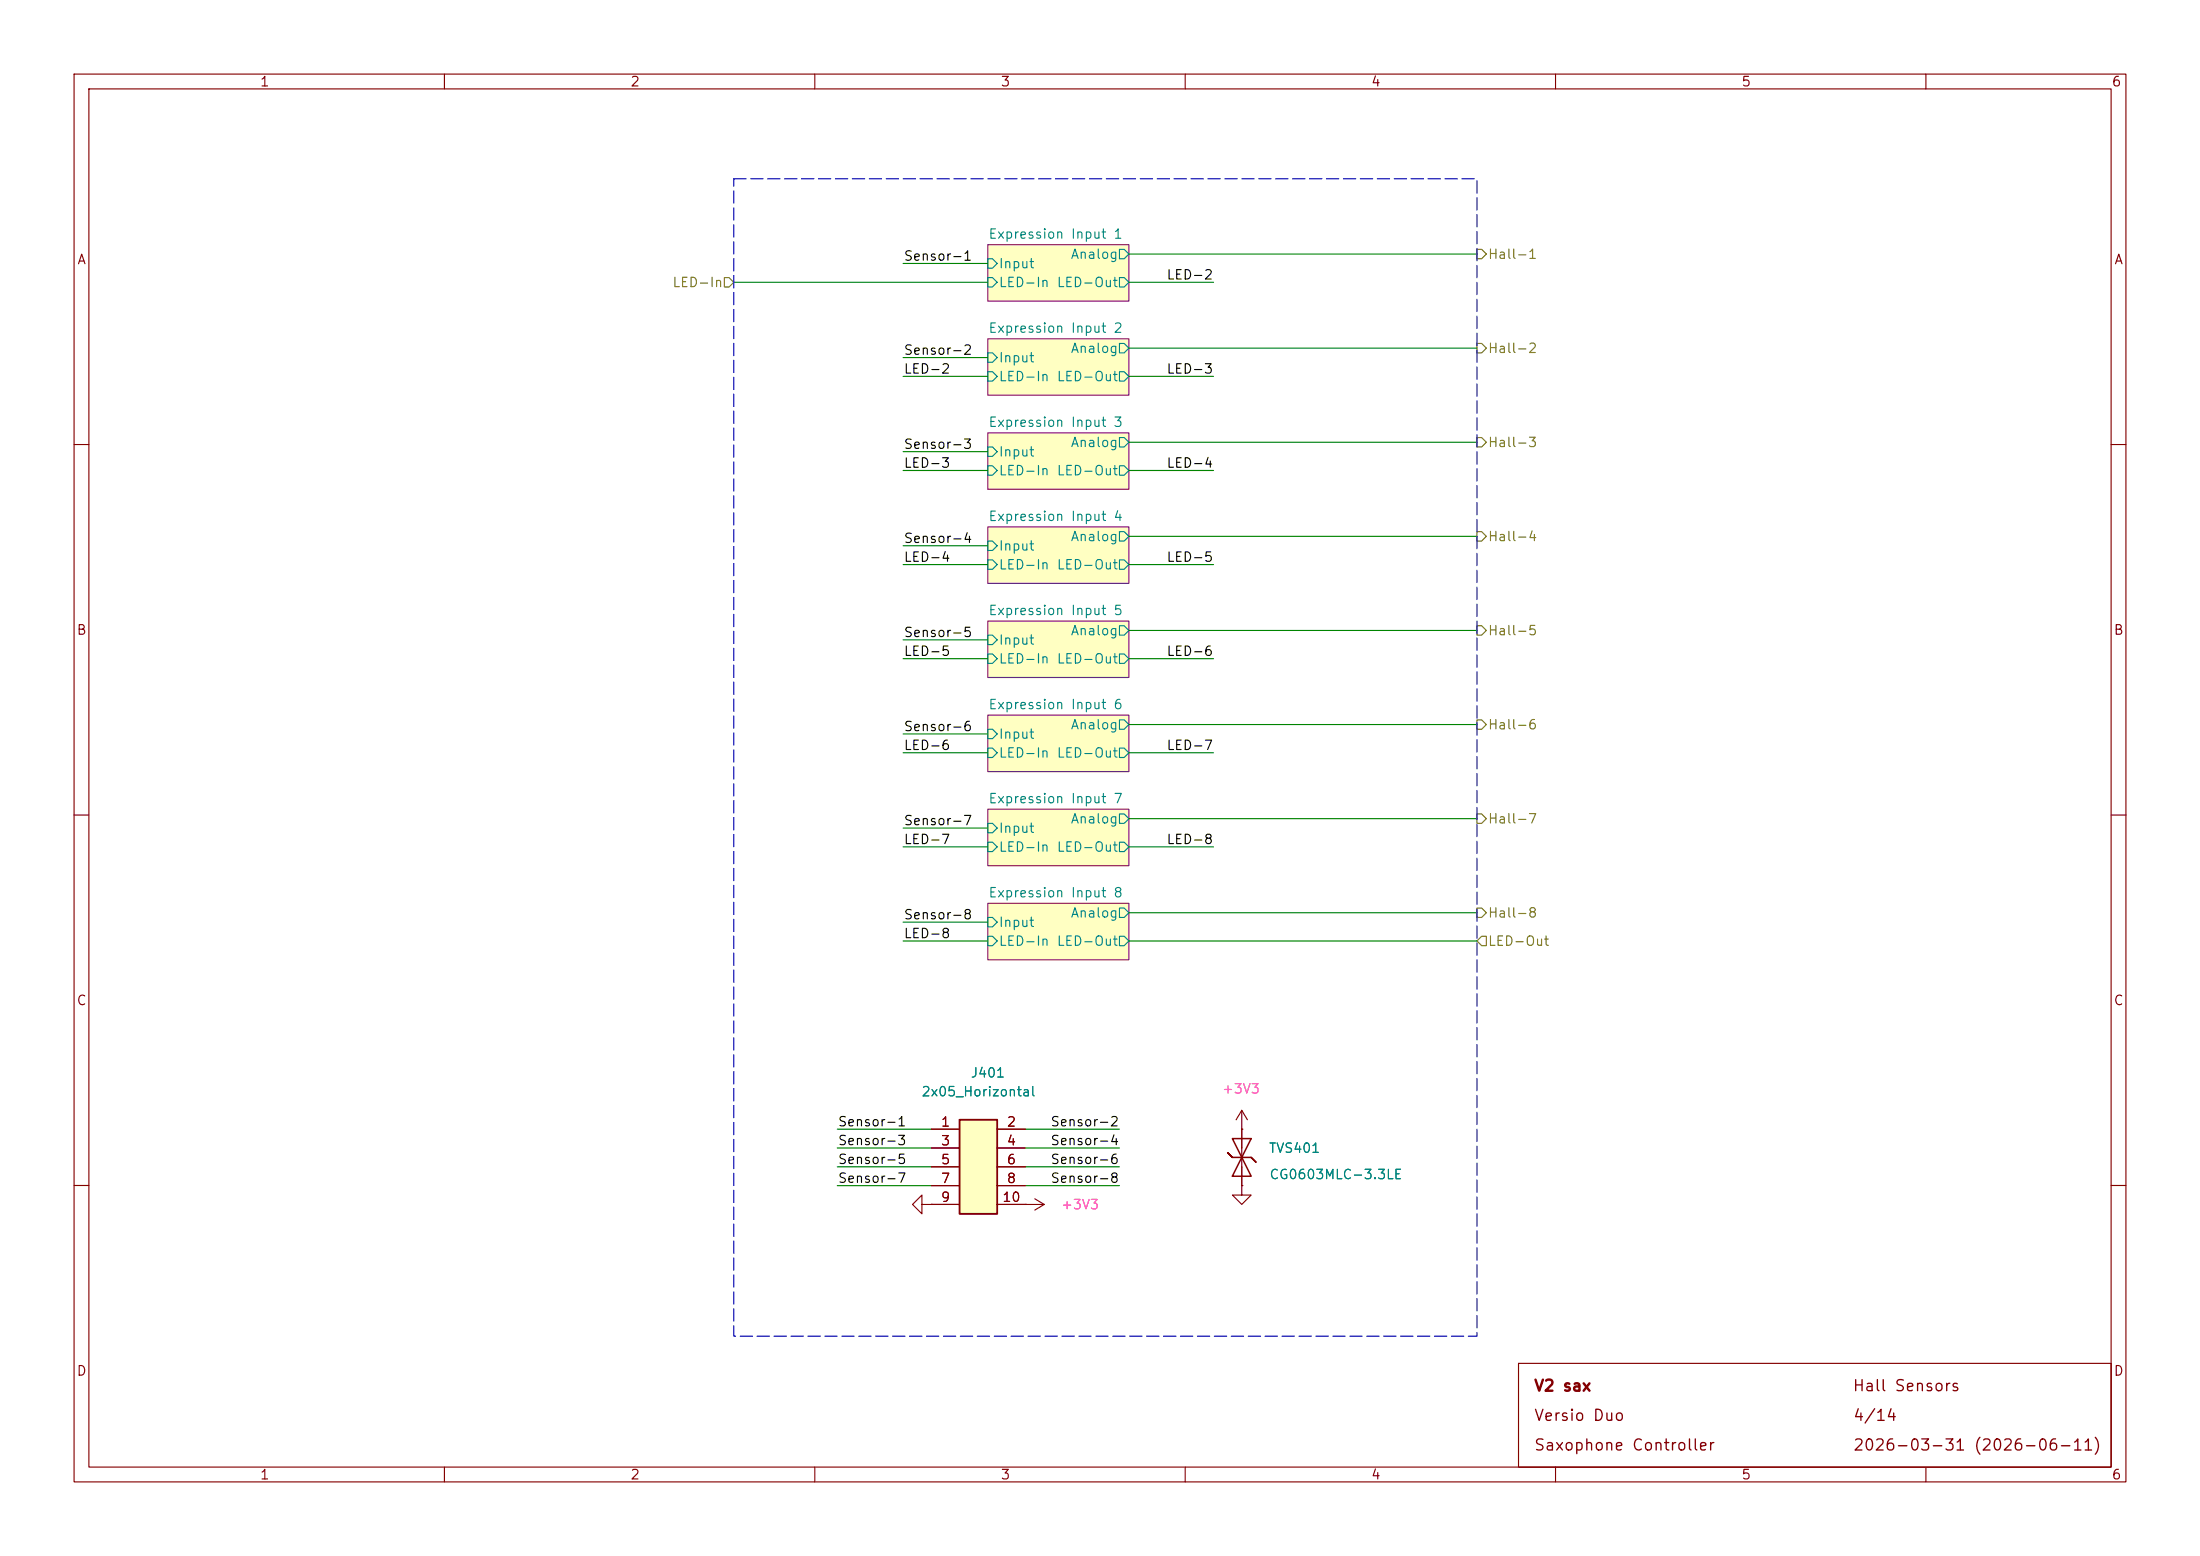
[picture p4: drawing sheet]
(kicad_sch
 (version 20260306)
 (generator "eeschema")
 (generator_version "10.0")
 (paper "A4")
 (title_block
  (title "V2 sax")
  (date "2026-06-11")
  (rev "2026-03-31")
  (company "Versio Duo")
  (comment 1 "Saxophone Controller"))
 (lib_symbols
  (symbol "V2_Connector_Header_1.27mm:2x05_Horizontal"
   (pin_names (hide yes)) (exclude_from_sim no) (in_bom yes) (on_board yes)
   (in_pos_files yes)
   (duplicate_pin_numbers_are_jumpers no)
   (property "Reference" "J" (at 0 12.7 0) (show_name no) (do_not_autoplace no) (effects (font (size 1.27 1.27))))
   (property "Value" "2x05_Horizontal" (at 1.27 10.16 0) (show_name no) (do_not_autoplace no) (effects (font (size 1.27 1.27))))
   (property "Footprint" "V2_Connector_Header_1.27mm:PinHeader_2x05_P1.27mm_Horizontal" (at 0 -17.78 0) (show_name no) (do_not_autoplace no) (hide yes) (effects (font (size 1.27 1.27))))
   (property "Datasheet" "" (at -1.27 0 0) (show_name no) (do_not_autoplace no) (hide yes) (effects (font (size 1.27 1.27))))
   (property "Description" "Amphenol – Minitek127" (at 0 -20.32 0) (show_name no) (do_not_autoplace no) (hide yes) (effects (font (size 1.27 1.27))))
   (property "Mouser" "649-200211120001T4LF" (at 0 -27.94 0) (show_name yes) (do_not_autoplace no) (hide yes) (effects (font (size 1.27 1.27))))
   (property "Manufacturer" "Amphenol FCI" (at 0 -22.86 0) (show_name yes) (do_not_autoplace no) (hide yes) (effects (font (size 1.27 1.27))))
   (property "Product" "20021112-00010T4LF" (at 0 -25.4 0) (show_name yes) (do_not_autoplace no) (hide yes) (effects (font (size 1.27 1.27))))
   (property "Id" "Header:${SYMBOL_NAME}" (at 0 -15.24 0) (show_name yes) (do_not_autoplace no) (hide yes) (effects (font (size 1.27 1.27))))
   (property "Rating" "1A" (at 0 -30.48 0) (show_name yes) (do_not_autoplace no) (hide yes) (effects (font (size 1.27 1.27))))
   (symbol "2x05_Horizontal_1_1"
    (rectangle (start -2.54 6.35) (end 2.54 -6.35) (stroke (width 0.254) (type default)) (fill (type background)))
    (pin passive line (at -6.35 5.08 0) (length 3.81) (name "Pin_1" (effects (font (size 1.27 1.27)))) (number "1" (effects (font (size 1.27 1.27)))))
    (pin passive line (at 6.35 5.08 180) (length 3.81) (name "Pin_2" (effects (font (size 1.27 1.27)))) (number "2" (effects (font (size 1.27 1.27)))))
    (pin passive line (at -6.35 2.54 0) (length 3.81) (name "Pin_3" (effects (font (size 1.27 1.27)))) (number "3" (effects (font (size 1.27 1.27)))))
    (pin passive line (at 6.35 2.54 180) (length 3.81) (name "Pin_4" (effects (font (size 1.27 1.27)))) (number "4" (effects (font (size 1.27 1.27)))))
    (pin passive line (at -6.35 0 0) (length 3.81) (name "Pin_5" (effects (font (size 1.27 1.27)))) (number "5" (effects (font (size 1.27 1.27)))))
    (pin passive line (at 6.35 0 180) (length 3.81) (name "Pin_6" (effects (font (size 1.27 1.27)))) (number "6" (effects (font (size 1.27 1.27)))))
    (pin passive line (at -6.35 -2.54 0) (length 3.81) (name "Pin_7" (effects (font (size 1.27 1.27)))) (number "7" (effects (font (size 1.27 1.27)))))
    (pin passive line (at 6.35 -2.54 180) (length 3.81) (name "Pin_8" (effects (font (size 1.27 1.27)))) (number "8" (effects (font (size 1.27 1.27)))))
    (pin passive line (at -6.35 -5.08 0) (length 3.81) (name "Pin_9" (effects (font (size 1.27 1.27)))) (number "9" (effects (font (size 1.27 1.27)))))
    (pin passive line (at 6.35 -5.08 180) (length 3.81) (name "Pin_10" (effects (font (size 1.27 1.27)))) (number "10" (effects (font (size 1.27 1.27))))))
   (embedded_fonts no))
  (symbol "V2_Diode:CG0603MLC-3.3LE"
   (pin_numbers (hide yes))
   (pin_names (hide yes)) (exclude_from_sim no) (in_bom yes) (on_board yes)
   (in_pos_files yes)
   (duplicate_pin_numbers_are_jumpers no)
   (property "Reference" "TVS" (at -3.81 -3.81 0) (show_name no) (do_not_autoplace no) (effects (font (size 1.27 1.27)) (justify left)))
   (property "Value" "CG0603MLC-3.3LE" (at -3.81 -6.35 0) (show_name no) (do_not_autoplace no) (effects (font (size 1.27 1.27)) (justify left)))
   (property "Footprint" "V2_Diode_SMD:D_1608" (at 0 -5.715 0) (show_name no) (do_not_autoplace no) (hide yes) (effects (font (size 0.0254 0.0254))))
   (property "Datasheet" "" (at 0 -10.16 0) (show_name no) (do_not_autoplace no) (hide yes) (effects (font (size 1.27 1.27))))
   (property "Description" "" (at 0 -7.62 0) (show_name no) (do_not_autoplace no) (hide yes) (effects (font (size 1.27 1.27))))
   (property "Mouser" "652-CG0603MLC-3.3LE" (at 0 -20.32 0) (show_name yes) (do_not_autoplace no) (hide yes) (effects (font (size 1.27 1.27))))
   (property "Id" "Diode:${SYMBOL_NAME}" (at 0 -11.43 0) (show_name yes) (do_not_autoplace no) (hide yes) (effects (font (size 1.27 1.27))))
   (property "Product" "CG0603MLC-3.3LE" (at 0 -15.24 0) (show_name yes) (do_not_autoplace no) (hide yes) (effects (font (size 1.27 1.27))))
   (property "Manufacturer" "Bourns" (at 0 -12.7 0) (show_name yes) (do_not_autoplace no) (hide yes) (effects (font (size 1.27 1.27))))
   (property "Rating" "3V3" (at 0 -17.78 0) (show_name yes) (do_not_autoplace no) (hide yes) (effects (font (size 1.27 1.27))))
   (symbol "CG0603MLC-3.3LE_0_1"
    (polyline (pts (xy -2.54 -1.27) (xy -2.54 1.27) (xy 0 0) (xy -2.54 -1.27)) (stroke (width 0.2032) (type default)) (fill (type none)))
    (polyline (pts (xy 0 1.27) (xy -0.635 1.905) (xy 0 1.27) (xy 0 -1.27) (xy 0.635 -1.905) (xy 0 -1.27)) (stroke (width 0.2032) (type default)) (fill (type none)))
    (polyline (pts (xy 1.27 0) (xy -1.27 0)) (stroke (width 0) (type default)) (fill (type none)))
    (polyline (pts (xy 2.54 1.27) (xy 2.54 -1.27) (xy 0 0) (xy 2.54 1.27)) (stroke (width 0.2032) (type default)) (fill (type none))))
   (symbol "CG0603MLC-3.3LE_1_1"
    (pin passive line (at -3.81 0 0) (length 2.54) (name "K" (effects (font (size 1.27 1.27)))) (number "1" (effects (font (size 1.27 1.27)))))
    (pin passive line (at 3.81 0 180) (length 2.54) (name "A" (effects (font (size 1.27 1.27)))) (number "2" (effects (font (size 1.27 1.27))))))
   (embedded_fonts no))
  (symbol "V2_power:+3V3"
   (power global)
   (pin_numbers (hide yes))
   (pin_names
    (offset 0) (hide yes)) (exclude_from_sim no) (in_bom yes) (on_board yes)
   (in_pos_files yes)
   (duplicate_pin_numbers_are_jumpers no)
   (property "Reference" "#PWR" (at 0 -12.7 0) (show_name no) (do_not_autoplace no) (hide yes) (effects (font (size 1.27 1.27))))
   (property "Value" "+3V3" (at 0 5.08 0) (show_name no) (do_not_autoplace no) (effects (font (size 1.27 1.27) (color 255 92 187 1))))
   (property "Footprint" "" (at 0 0 0) (show_name no) (do_not_autoplace no) (hide yes) (effects (font (size 1.27 1.27))))
   (property "Datasheet" "" (at 0 0 0) (show_name no) (do_not_autoplace no) (hide yes) (effects (font (size 1.27 1.27))))
   (property "Description" "" (at 0 -14.986 0) (show_name no) (do_not_autoplace no) (hide yes) (effects (font (size 1.27 1.27))))
   (symbol "+3V3_0_1"
    (polyline (pts (xy -0.762 1.27) (xy 0 2.54)) (stroke (width 0) (type default)) (fill (type none)))
    (polyline (pts (xy 0 2.54) (xy 0.762 1.27)) (stroke (width 0) (type default)) (fill (type none)))
    (polyline (pts (xy 0 0) (xy 0 2.54)) (stroke (width 0) (type default)) (fill (type none))))
   (symbol "+3V3_1_1"
    (pin power_in line (at 0 0 90) (length 0) (name "" (effects (font (size 1.27 1.27)))) (number "1" (effects (font (size 1.27 1.27))))))
   (embedded_fonts no))
  (symbol "V2_power:GND"
   (power global)
   (pin_numbers (hide yes))
   (pin_names
    (offset 0) (hide yes)) (exclude_from_sim no) (in_bom yes) (on_board yes)
   (in_pos_files yes)
   (duplicate_pin_numbers_are_jumpers no)
   (property "Reference" "#PWR" (at 0 -7.62 0) (show_name no) (do_not_autoplace no) (hide yes) (effects (font (size 1.27 1.27))))
   (property "Value" "GND" (at 0 -5.08 0) (show_name no) (do_not_autoplace no) (hide yes) (effects (font (size 1.27 1.27))))
   (property "Footprint" "" (at 0 0 0) (show_name no) (do_not_autoplace no) (hide yes) (effects (font (size 1.27 1.27))))
   (property "Datasheet" "" (at 0 0 0) (show_name no) (do_not_autoplace no) (hide yes) (effects (font (size 1.27 1.27))))
   (property "Description" "" (at 0 -12.7 0) (show_name no) (do_not_autoplace no) (hide yes) (effects (font (size 1.27 1.27))))
   (symbol "GND_0_1"
    (polyline (pts (xy 0 0) (xy 0 -1.27) (xy 1.27 -1.27) (xy 0 -2.54) (xy -1.27 -1.27) (xy 0 -1.27)) (stroke (width 0) (type default)) (fill (type none))))
   (symbol "GND_1_1"
    (pin power_in line (at 0 0 270) (length 0) (name "" (effects (font (size 1.27 1.27)))) (number "1" (effects (font (size 1.27 1.27))))))
   (embedded_fonts no)))
 (rectangle
  (start 99.06 24.13)
  (end 199.39 180.34)
  (stroke (width 0) (type dash))
  (fill (type none)))
 (wire
  (pts (xy 152.4 63.5) (xy 163.83 63.5))
  (stroke (width 0) (type default)))
 (wire
  (pts (xy 152.4 85.09) (xy 199.39 85.09))
  (stroke (width 0) (type default)))
 (wire
  (pts (xy 152.4 50.8) (xy 163.83 50.8))
  (stroke (width 0) (type default)))
 (wire
  (pts (xy 152.4 101.6) (xy 163.83 101.6))
  (stroke (width 0) (type default)))
 (wire
  (pts (xy 121.92 88.9) (xy 133.35 88.9))
  (stroke (width 0) (type default)))
 (wire
  (pts (xy 121.92 76.2) (xy 133.35 76.2))
  (stroke (width 0) (type default)))
 (wire
  (pts (xy 152.4 88.9) (xy 163.83 88.9))
  (stroke (width 0) (type default)))
 (wire
  (pts (xy 125.73 152.4) (xy 113.03 152.4))
  (stroke (width 0) (type default)))
 (wire
  (pts (xy 152.4 110.49) (xy 199.39 110.49))
  (stroke (width 0) (type default)))
 (wire
  (pts (xy 121.92 86.36) (xy 133.35 86.36))
  (stroke (width 0) (type default)))
 (wire
  (pts (xy 152.4 46.99) (xy 199.39 46.99))
  (stroke (width 0) (type default)))
 (wire
  (pts (xy 121.92 127) (xy 133.35 127))
  (stroke (width 0) (type default)))
 (wire
  (pts (xy 152.4 76.2) (xy 163.83 76.2))
  (stroke (width 0) (type default)))
 (wire
  (pts (xy 121.92 48.26) (xy 133.35 48.26))
  (stroke (width 0) (type default)))
 (wire
  (pts (xy 121.92 35.56) (xy 133.35 35.56))
  (stroke (width 0) (type default)))
 (wire
  (pts (xy 125.73 157.48) (xy 113.03 157.48))
  (stroke (width 0) (type default)))
 (wire
  (pts (xy 121.92 60.96) (xy 133.35 60.96))
  (stroke (width 0) (type default)))
 (wire
  (pts (xy 125.73 154.94) (xy 113.03 154.94))
  (stroke (width 0) (type default)))
 (wire
  (pts (xy 121.92 114.3) (xy 133.35 114.3))
  (stroke (width 0) (type default)))
 (wire
  (pts (xy 151.13 157.48) (xy 138.43 157.48))
  (stroke (width 0) (type default)))
 (wire
  (pts (xy 121.92 73.66) (xy 133.35 73.66))
  (stroke (width 0) (type default)))
 (wire
  (pts (xy 152.4 123.19) (xy 199.39 123.19))
  (stroke (width 0) (type default)))
 (wire
  (pts (xy 125.73 160.02) (xy 113.03 160.02))
  (stroke (width 0) (type default)))
 (wire
  (pts (xy 152.4 34.29) (xy 199.39 34.29))
  (stroke (width 0) (type default)))
 (wire
  (pts (xy 152.4 38.1) (xy 163.83 38.1))
  (stroke (width 0) (type default)))
 (wire
  (pts (xy 152.4 72.39) (xy 199.39 72.39))
  (stroke (width 0) (type default)))
 (wire
  (pts (xy 138.43 160.02) (xy 151.13 160.02))
  (stroke (width 0) (type default)))
 (wire
  (pts (xy 151.13 154.94) (xy 138.43 154.94))
  (stroke (width 0) (type default)))
 (wire
  (pts (xy 152.4 59.69) (xy 199.39 59.69))
  (stroke (width 0) (type default)))
 (wire
  (pts (xy 152.4 127) (xy 199.39 127))
  (stroke (width 0) (type default)))
 (wire
  (pts (xy 151.13 152.4) (xy 138.43 152.4))
  (stroke (width 0) (type default)))
 (wire
  (pts (xy 152.4 114.3) (xy 163.83 114.3))
  (stroke (width 0) (type default)))
 (wire
  (pts (xy 121.92 111.76) (xy 133.35 111.76))
  (stroke (width 0) (type default)))
 (wire
  (pts (xy 152.4 97.79) (xy 199.39 97.79))
  (stroke (width 0) (type default)))
 (wire
  (pts (xy 121.92 63.5) (xy 133.35 63.5))
  (stroke (width 0) (type default)))
 (wire
  (pts (xy 121.92 124.46) (xy 133.35 124.46))
  (stroke (width 0) (type default)))
 (wire
  (pts (xy 121.92 101.6) (xy 133.35 101.6))
  (stroke (width 0) (type default)))
 (wire
  (pts (xy 121.92 99.06) (xy 133.35 99.06))
  (stroke (width 0) (type default)))
 (wire
  (pts (xy 121.92 50.8) (xy 133.35 50.8))
  (stroke (width 0) (type default)))
 (wire
  (pts (xy 99.06 38.1) (xy 133.35 38.1))
  (stroke (width 0) (type default)))
 (label "LED-6"
  (at 163.83 88.9 180)
  (effects (font (size 1.27 1.27)) (justify right bottom)))
 (label "Sensor-1"
  (at 121.92 35.56 0)
  (effects (font (size 1.27 1.27)) (justify left bottom)))
 (label "Sensor-5"
  (at 121.92 86.36 0)
  (effects (font (size 1.27 1.27)) (justify left bottom)))
 (label "LED-4"
  (at 163.83 63.5 180)
  (effects (font (size 1.27 1.27)) (justify right bottom)))
 (label "Sensor-7"
  (at 121.92 111.76 0)
  (effects (font (size 1.27 1.27)) (justify left bottom)))
 (label "Sensor-8"
  (at 121.92 124.46 0)
  (effects (font (size 1.27 1.27)) (justify left bottom)))
 (label "LED-5"
  (at 121.92 88.9 0)
  (effects (font (size 1.27 1.27)) (justify left bottom)))
 (label "LED-6"
  (at 121.92 101.6 0)
  (effects (font (size 1.27 1.27)) (justify left bottom)))
 (label "Sensor-1"
  (at 113.03 152.4 0)
  (effects (font (size 1.27 1.27)) (justify left bottom)))
 (label "LED-8"
  (at 121.92 127 0)
  (effects (font (size 1.27 1.27)) (justify left bottom)))
 (label "Sensor-2"
  (at 151.13 152.4 180)
  (effects (font (size 1.27 1.27)) (justify right bottom)))
 (label "Sensor-5"
  (at 113.03 157.48 0)
  (effects (font (size 1.27 1.27)) (justify left bottom)))
 (label "Sensor-7"
  (at 113.03 160.02 0)
  (effects (font (size 1.27 1.27)) (justify left bottom)))
 (label "Sensor-6"
  (at 121.92 99.06 0)
  (effects (font (size 1.27 1.27)) (justify left bottom)))
 (label "LED-8"
  (at 163.83 114.3 180)
  (effects (font (size 1.27 1.27)) (justify right bottom)))
 (label "LED-7"
  (at 121.92 114.3 0)
  (effects (font (size 1.27 1.27)) (justify left bottom)))
 (label "Sensor-4"
  (at 151.13 154.94 180)
  (effects (font (size 1.27 1.27)) (justify right bottom)))
 (label "LED-5"
  (at 163.83 76.2 180)
  (effects (font (size 1.27 1.27)) (justify right bottom)))
 (label "LED-3"
  (at 121.92 63.5 0)
  (effects (font (size 1.27 1.27)) (justify left bottom)))
 (label "LED-7"
  (at 163.83 101.6 180)
  (effects (font (size 1.27 1.27)) (justify right bottom)))
 (label "LED-2"
  (at 121.92 50.8 0)
  (effects (font (size 1.27 1.27)) (justify left bottom)))
 (label "LED-2"
  (at 163.83 38.1 180)
  (effects (font (size 1.27 1.27)) (justify right bottom)))
 (label "Sensor-3"
  (at 121.92 60.96 0)
  (effects (font (size 1.27 1.27)) (justify left bottom)))
 (label "LED-3"
  (at 163.83 50.8 180)
  (effects (font (size 1.27 1.27)) (justify right bottom)))
 (label "Sensor-2"
  (at 121.92 48.26 0)
  (effects (font (size 1.27 1.27)) (justify left bottom)))
 (label "Sensor-6"
  (at 151.13 157.48 180)
  (effects (font (size 1.27 1.27)) (justify right bottom)))
 (label "LED-4"
  (at 121.92 76.2 0)
  (effects (font (size 1.27 1.27)) (justify left bottom)))
 (label "Sensor-4"
  (at 121.92 73.66 0)
  (effects (font (size 1.27 1.27)) (justify left bottom)))
 (label "Sensor-3"
  (at 113.03 154.94 0)
  (effects (font (size 1.27 1.27)) (justify left bottom)))
 (label "Sensor-8"
  (at 151.13 160.02 180)
  (effects (font (size 1.27 1.27)) (justify right bottom)))
 (hierarchical_label "Hall-7"
  (shape output)
  (at 199.39 110.49 0)
  (effects (font (size 1.27 1.27)) (justify left)))
 (hierarchical_label "Hall-4"
  (shape output)
  (at 199.39 72.39 0)
  (effects (font (size 1.27 1.27)) (justify left)))
 (hierarchical_label "LED-Out"
  (shape input)
  (at 199.39 127 0)
  (effects (font (size 1.27 1.27)) (justify left)))
 (hierarchical_label "LED-In"
  (shape input)
  (at 99.06 38.1 180)
  (effects (font (size 1.27 1.27)) (justify right)))
 (hierarchical_label "Hall-5"
  (shape output)
  (at 199.39 85.09 0)
  (effects (font (size 1.27 1.27)) (justify left)))
 (hierarchical_label "Hall-2"
  (shape output)
  (at 199.39 46.99 0)
  (effects (font (size 1.27 1.27)) (justify left)))
 (hierarchical_label "Hall-3"
  (shape output)
  (at 199.39 59.69 0)
  (effects (font (size 1.27 1.27)) (justify left)))
 (hierarchical_label "Hall-8"
  (shape output)
  (at 199.39 123.19 0)
  (effects (font (size 1.27 1.27)) (justify left)))
 (hierarchical_label "Hall-6"
  (shape output)
  (at 199.39 97.79 0)
  (effects (font (size 1.27 1.27)) (justify left)))
 (hierarchical_label "Hall-1"
  (shape output)
  (at 199.39 34.29 0)
  (effects (font (size 1.27 1.27)) (justify left)))
 (symbol
  (lib_id "V2_Connector_Header_1.27mm:2x05_Horizontal")
  (at 132.08 157.48 0)
  (unit 1)
  (body_style 1)
  (exclude_from_sim no)
  (in_bom yes)
  (on_board yes)
  (in_pos_files yes)
  (dnp no)
  (property "Reference" "J401" (at 133.35 144.78 0) (show_name no) (do_not_autoplace no) (effects (font (size 1.27 1.27))))
  (property "Value" "2x05_Horizontal" (at 132.08 147.32 0) (show_name no) (do_not_autoplace no) (effects (font (size 1.27 1.27))))
  (property "Footprint" "V2_Connector_Header_1.27mm:PinHeader_2x05_P1.27mm_Horizontal" (at 132.08 170.18 0) (hide yes) (show_name no) (do_not_autoplace no) (effects (font (size 1.27 1.27))))
  (property "Datasheet" "" (at 130.81 157.48 0) (hide yes) (show_name no) (do_not_autoplace no) (effects (font (size 1.27 1.27))))
  (property "Description" "Amphenol – Minitek127" (at 132.08 157.48 0) (hide yes) (show_name no) (do_not_autoplace no) (effects (font (size 1.27 1.27))))
  (property "Mouser" "649-200211120001T4LF" (at 132.08 180.34 0) (hide yes) (show_name no) (do_not_autoplace no) (effects (font (size 1.27 1.27))))
  (property "Manufacturer" "Amphenol FCI" (at 132.08 175.26 0) (hide yes) (show_name no) (do_not_autoplace no) (effects (font (size 1.27 1.27))))
  (property "Product" "20021112-00010T4LF" (at 132.08 177.8 0) (hide yes) (show_name no) (do_not_autoplace no) (effects (font (size 1.27 1.27))))
  (property "Id" "Header:${SYMBOL_NAME}" (at 132.08 172.72 0) (hide yes) (show_name no) (do_not_autoplace no) (effects (font (size 1.27 1.27))))
  (property "Rating" "1A" (at 132.08 187.96 0) (hide yes) (show_name no) (do_not_autoplace no) (effects (font (size 1.27 1.27))))
  (pin "1")
  (pin "10")
  (pin "2")
  (pin "3")
  (pin "4")
  (pin "5")
  (pin "6")
  (pin "7")
  (pin "8")
  (pin "9"))
 (symbol
  (lib_id "V2_power:+3V3")
  (at 138.43 162.56 270)
  (unit 1)
  (body_style 1)
  (exclude_from_sim no)
  (in_bom yes)
  (on_board yes)
  (in_pos_files yes)
  (dnp no)
  (property "Reference" "#PWR0402" (at 134.62 162.56 0) (hide yes) (show_name no) (do_not_autoplace no) (effects (font (size 1.27 1.27))))
  (property "Value" "+3V3" (at 145.796 162.5599 90) (show_name no) (do_not_autoplace no) (effects (font (size 1.27 1.27) (color 255 92 187 1))))
  (property "Footprint" "" (at 138.43 162.56 0) (hide yes) (show_name no) (do_not_autoplace no) (effects (font (size 1.27 1.27))))
  (property "Datasheet" "" (at 138.43 162.56 0) (hide yes) (show_name no) (do_not_autoplace no) (effects (font (size 1.27 1.27))))
  (property "Description" "" (at 138.43 162.56 0) (hide yes) (show_name no) (do_not_autoplace no) (effects (font (size 1.27 1.27))))
  (pin "1"))
 (symbol
  (lib_id "V2_Diode:CG0603MLC-3.3LE")
  (at 167.64 156.21 90)
  (mirror x)
  (unit 1)
  (body_style 1)
  (exclude_from_sim no)
  (in_bom yes)
  (on_board yes)
  (in_pos_files yes)
  (dnp no)
  (property "Reference" "TVS401" (at 174.752 154.94 90) (show_name no) (do_not_autoplace no) (effects (font (size 1.27 1.27))))
  (property "Value" "CG0603MLC-3.3LE" (at 180.34 158.496 90) (show_name no) (do_not_autoplace no) (effects (font (size 1.27 1.27))))
  (property "Footprint" "V2_Diode_SMD:D_1608" (at 173.355 156.21 0) (hide yes) (show_name no) (do_not_autoplace no) (effects (font (size 0.0254 0.0254))))
  (property "Datasheet" "" (at 167.64 156.21 0) (hide yes) (show_name no) (do_not_autoplace no) (effects (font (size 1.27 1.27))))
  (property "Description" "" (at 167.64 156.21 0) (hide yes) (show_name no) (do_not_autoplace no) (effects (font (size 1.27 1.27))))
  (property "Mouser" "652-CG0603MLC-3.3LE" (at 185.42 156.21 0) (hide yes) (show_name no) (do_not_autoplace no) (effects (font (size 1.27 1.27))))
  (property "Product" "CG0603MLC-3.3LE" (at 180.34 156.21 0) (hide yes) (show_name no) (do_not_autoplace no) (effects (font (size 1.27 1.27))))
  (property "Manufacturer" "Bourns" (at 177.8 156.21 0) (hide yes) (show_name no) (do_not_autoplace no) (effects (font (size 1.27 1.27))))
  (property "Rating" "3V3" (at 182.88 156.21 0) (hide yes) (show_name no) (do_not_autoplace no) (effects (font (size 1.27 1.27))))
  (property "Id" "Diode:${SYMBOL_NAME}" (at 173.99 156.21 0) (hide yes) (show_name no) (do_not_autoplace no) (effects (font (size 1.27 1.27))))
  (pin "1")
  (pin "2"))
 (symbol
  (lib_id "V2_power:GND")
  (at 167.64 160.02 0)
  (mirror y)
  (unit 1)
  (body_style 1)
  (exclude_from_sim no)
  (in_bom yes)
  (on_board yes)
  (in_pos_files yes)
  (dnp no)
  (property "Reference" "#PWR0404" (at 167.64 166.37 0) (hide yes) (show_name no) (do_not_autoplace no) (effects (font (size 1.27 1.27))))
  (property "Value" "GND" (at 166.116 165.1 0) (hide yes) (show_name no) (do_not_autoplace no) (effects (font (size 1.27 1.27)) (justify right)))
  (property "Footprint" "" (at 167.64 160.02 0) (hide yes) (show_name no) (do_not_autoplace no) (effects (font (size 1.27 1.27))))
  (property "Datasheet" "" (at 167.64 160.02 0) (hide yes) (show_name no) (do_not_autoplace no) (effects (font (size 1.27 1.27))))
  (property "Description" "" (at 167.64 160.02 0) (hide yes) (show_name no) (do_not_autoplace no) (effects (font (size 1.27 1.27))))
  (pin "1"))
 (symbol
  (lib_id "V2_power:GND")
  (at 125.73 162.56 270)
  (unit 1)
  (body_style 1)
  (exclude_from_sim no)
  (in_bom yes)
  (on_board yes)
  (in_pos_files yes)
  (dnp no)
  (property "Reference" "#PWR0401" (at 119.38 162.56 0) (hide yes) (show_name no) (do_not_autoplace no) (effects (font (size 1.27 1.27))))
  (property "Value" "GND" (at 118.11 162.56 90) (hide yes) (show_name no) (do_not_autoplace no) (effects (font (size 1.27 1.27)) (justify left)))
  (property "Footprint" "" (at 125.73 162.56 0) (hide yes) (show_name no) (do_not_autoplace no) (effects (font (size 1.27 1.27))))
  (property "Datasheet" "" (at 125.73 162.56 0) (hide yes) (show_name no) (do_not_autoplace no) (effects (font (size 1.27 1.27))))
  (property "Description" "" (at 125.73 162.56 0) (hide yes) (show_name no) (do_not_autoplace no) (effects (font (size 1.27 1.27))))
  (pin "1"))
 (symbol
  (lib_id "V2_power:+3V3")
  (at 167.64 152.4 0)
  (mirror y)
  (unit 1)
  (body_style 1)
  (exclude_from_sim no)
  (in_bom yes)
  (on_board yes)
  (in_pos_files yes)
  (dnp no)
  (property "Reference" "#PWR0403" (at 167.64 156.21 0) (hide yes) (show_name no) (do_not_autoplace no) (effects (font (size 1.27 1.27))))
  (property "Value" "+3V3" (at 167.513 146.939 0) (show_name no) (do_not_autoplace no) (effects (font (size 1.27 1.27) (color 255 92 187 1))))
  (property "Footprint" "" (at 167.64 152.4 0) (hide yes) (show_name no) (do_not_autoplace no) (effects (font (size 1.27 1.27))))
  (property "Datasheet" "" (at 167.64 152.4 0) (hide yes) (show_name no) (do_not_autoplace no) (effects (font (size 1.27 1.27))))
  (property "Description" "" (at 167.64 152.4 0) (hide yes) (show_name no) (do_not_autoplace no) (effects (font (size 1.27 1.27))))
  (pin "1"))
 (sheet
  (at 133.35 71.12)
  (size 19.05 7.62)
  (exclude_from_sim no)
  (in_bom yes)
  (on_board yes)
  (dnp no)
  (fields_autoplaced yes)
  (stroke (width 0.1524) (type solid))
  (fill (color 255 255 194 1))
  (property "Sheetname" "Expression Input 4" (at 133.35 70.4084 0) (show_name no) (do_not_autoplace no) (effects (font (size 1.27 1.27)) (justify left bottom)))
  (property "Sheetfile" "ExpressionInput.kicad_sch" (at 133.35 79.3246 0) (hide yes) (show_name no) (do_not_autoplace no) (effects (font (size 1.27 1.27)) (justify left top)))
  (pin "LED-Out" output (at 152.4 76.2 0) (effects (font (size 1.27 1.27)) (justify right)))
  (pin "LED-In" input (at 133.35 76.2 180) (effects (font (size 1.27 1.27)) (justify left)))
  (pin "Analog" output (at 152.4 72.39 0) (effects (font (size 1.27 1.27)) (justify right)))
  (pin "Input" input (at 133.35 73.66 180) (effects (font (size 1.27 1.27)) (justify left))))
 (sheet
  (at 133.35 33.02)
  (size 19.05 7.62)
  (exclude_from_sim no)
  (in_bom yes)
  (on_board yes)
  (dnp no)
  (stroke (width 0.1524) (type solid))
  (fill (color 255 255 194 1))
  (property "Sheetname" "Expression Input 1" (at 133.35 32.3084 0) (show_name no) (do_not_autoplace no) (effects (font (size 1.27 1.27)) (justify left bottom)))
  (property "Sheetfile" "ExpressionInput.kicad_sch" (at 133.35 41.2246 0) (hide yes) (show_name no) (do_not_autoplace no) (effects (font (size 1.27 1.27)) (justify left top)))
  (pin "LED-Out" output (at 152.4 38.1 0) (effects (font (size 1.27 1.27)) (justify right)))
  (pin "LED-In" input (at 133.35 38.1 180) (effects (font (size 1.27 1.27)) (justify left)))
  (pin "Analog" output (at 152.4 34.29 0) (effects (font (size 1.27 1.27)) (justify right)))
  (pin "Input" input (at 133.35 35.56 180) (effects (font (size 1.27 1.27)) (justify left))))
 (sheet
  (at 133.35 45.72)
  (size 19.05 7.62)
  (exclude_from_sim no)
  (in_bom yes)
  (on_board yes)
  (dnp no)
  (fields_autoplaced yes)
  (stroke (width 0.1524) (type solid))
  (fill (color 255 255 194 1))
  (property "Sheetname" "Expression Input 2" (at 133.35 45.0084 0) (show_name no) (do_not_autoplace no) (effects (font (size 1.27 1.27)) (justify left bottom)))
  (property "Sheetfile" "ExpressionInput.kicad_sch" (at 133.35 53.9246 0) (hide yes) (show_name no) (do_not_autoplace no) (effects (font (size 1.27 1.27)) (justify left top)))
  (pin "LED-Out" output (at 152.4 50.8 0) (effects (font (size 1.27 1.27)) (justify right)))
  (pin "LED-In" input (at 133.35 50.8 180) (effects (font (size 1.27 1.27)) (justify left)))
  (pin "Analog" output (at 152.4 46.99 0) (effects (font (size 1.27 1.27)) (justify right)))
  (pin "Input" input (at 133.35 48.26 180) (effects (font (size 1.27 1.27)) (justify left))))
 (sheet
  (at 133.35 121.92)
  (size 19.05 7.62)
  (exclude_from_sim no)
  (in_bom yes)
  (on_board yes)
  (dnp no)
  (fields_autoplaced yes)
  (stroke (width 0.1524) (type solid))
  (fill (color 255 255 194 1))
  (property "Sheetname" "Expression Input 8" (at 133.35 121.2084 0) (show_name no) (do_not_autoplace no) (effects (font (size 1.27 1.27)) (justify left bottom)))
  (property "Sheetfile" "ExpressionInput.kicad_sch" (at 133.35 130.1246 0) (hide yes) (show_name no) (do_not_autoplace no) (effects (font (size 1.27 1.27)) (justify left top)))
  (pin "LED-Out" output (at 152.4 127 0) (effects (font (size 1.27 1.27)) (justify right)))
  (pin "LED-In" input (at 133.35 127 180) (effects (font (size 1.27 1.27)) (justify left)))
  (pin "Analog" output (at 152.4 123.19 0) (effects (font (size 1.27 1.27)) (justify right)))
  (pin "Input" input (at 133.35 124.46 180) (effects (font (size 1.27 1.27)) (justify left))))
 (sheet
  (at 133.35 96.52)
  (size 19.05 7.62)
  (exclude_from_sim no)
  (in_bom yes)
  (on_board yes)
  (dnp no)
  (fields_autoplaced yes)
  (stroke (width 0.1524) (type solid))
  (fill (color 255 255 194 1))
  (property "Sheetname" "Expression Input 6" (at 133.35 95.8084 0) (show_name no) (do_not_autoplace no) (effects (font (size 1.27 1.27)) (justify left bottom)))
  (property "Sheetfile" "ExpressionInput.kicad_sch" (at 133.35 104.7246 0) (hide yes) (show_name no) (do_not_autoplace no) (effects (font (size 1.27 1.27)) (justify left top)))
  (pin "LED-Out" output (at 152.4 101.6 0) (effects (font (size 1.27 1.27)) (justify right)))
  (pin "LED-In" input (at 133.35 101.6 180) (effects (font (size 1.27 1.27)) (justify left)))
  (pin "Analog" output (at 152.4 97.79 0) (effects (font (size 1.27 1.27)) (justify right)))
  (pin "Input" input (at 133.35 99.06 180) (effects (font (size 1.27 1.27)) (justify left))))
 (sheet
  (at 133.35 58.42)
  (size 19.05 7.62)
  (exclude_from_sim no)
  (in_bom yes)
  (on_board yes)
  (dnp no)
  (fields_autoplaced yes)
  (stroke (width 0.1524) (type solid))
  (fill (color 255 255 194 1))
  (property "Sheetname" "Expression Input 3" (at 133.35 57.7084 0) (show_name no) (do_not_autoplace no) (effects (font (size 1.27 1.27)) (justify left bottom)))
  (property "Sheetfile" "ExpressionInput.kicad_sch" (at 133.35 66.6246 0) (hide yes) (show_name no) (do_not_autoplace no) (effects (font (size 1.27 1.27)) (justify left top)))
  (pin "LED-Out" output (at 152.4 63.5 0) (effects (font (size 1.27 1.27)) (justify right)))
  (pin "LED-In" input (at 133.35 63.5 180) (effects (font (size 1.27 1.27)) (justify left)))
  (pin "Analog" output (at 152.4 59.69 0) (effects (font (size 1.27 1.27)) (justify right)))
  (pin "Input" input (at 133.35 60.96 180) (effects (font (size 1.27 1.27)) (justify left))))
 (sheet
  (at 133.35 109.22)
  (size 19.05 7.62)
  (exclude_from_sim no)
  (in_bom yes)
  (on_board yes)
  (dnp no)
  (fields_autoplaced yes)
  (stroke (width 0.1524) (type solid))
  (fill (color 255 255 194 1))
  (property "Sheetname" "Expression Input 7" (at 133.35 108.5084 0) (show_name no) (do_not_autoplace no) (effects (font (size 1.27 1.27)) (justify left bottom)))
  (property "Sheetfile" "ExpressionInput.kicad_sch" (at 133.35 117.4246 0) (hide yes) (show_name no) (do_not_autoplace no) (effects (font (size 1.27 1.27)) (justify left top)))
  (pin "LED-Out" output (at 152.4 114.3 0) (effects (font (size 1.27 1.27)) (justify right)))
  (pin "LED-In" input (at 133.35 114.3 180) (effects (font (size 1.27 1.27)) (justify left)))
  (pin "Analog" output (at 152.4 110.49 0) (effects (font (size 1.27 1.27)) (justify right)))
  (pin "Input" input (at 133.35 111.76 180) (effects (font (size 1.27 1.27)) (justify left))))
 (sheet
  (at 133.35 83.82)
  (size 19.05 7.62)
  (exclude_from_sim no)
  (in_bom yes)
  (on_board yes)
  (dnp no)
  (fields_autoplaced yes)
  (stroke (width 0.1524) (type solid))
  (fill (color 255 255 194 1))
  (property "Sheetname" "Expression Input 5" (at 133.35 83.1084 0) (show_name no) (do_not_autoplace no) (effects (font (size 1.27 1.27)) (justify left bottom)))
  (property "Sheetfile" "ExpressionInput.kicad_sch" (at 133.35 92.0246 0) (hide yes) (show_name no) (do_not_autoplace no) (effects (font (size 1.27 1.27)) (justify left top)))
  (pin "LED-Out" output (at 152.4 88.9 0) (effects (font (size 1.27 1.27)) (justify right)))
  (pin "LED-In" input (at 133.35 88.9 180) (effects (font (size 1.27 1.27)) (justify left)))
  (pin "Analog" output (at 152.4 85.09 0) (effects (font (size 1.27 1.27)) (justify right)))
  (pin "Input" input (at 133.35 86.36 180) (effects (font (size 1.27 1.27)) (justify left)))))
